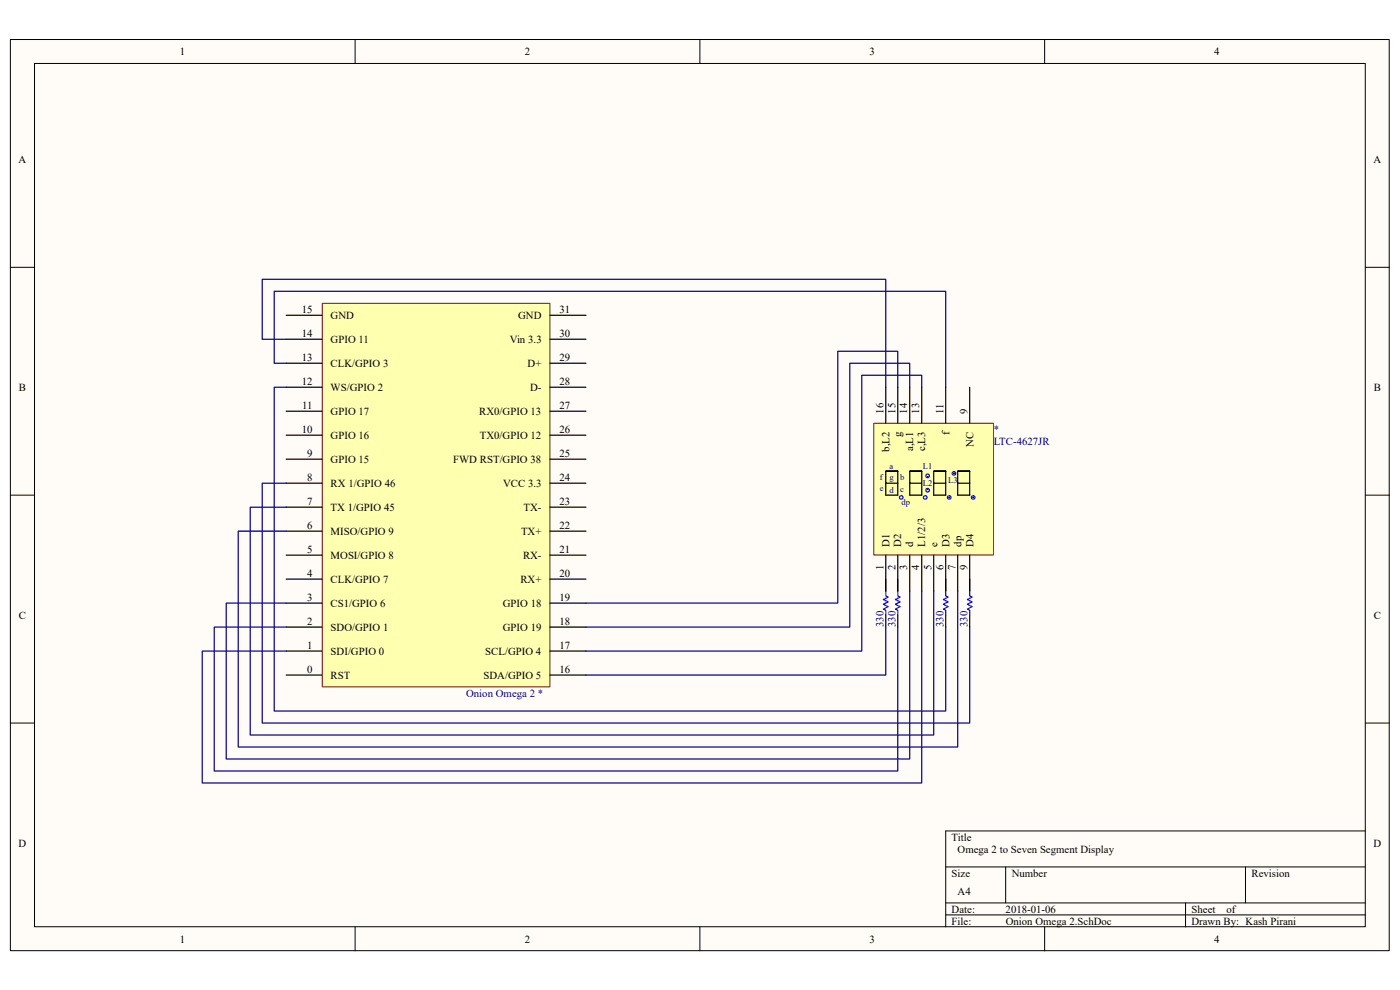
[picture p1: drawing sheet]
<svg xmlns="http://www.w3.org/2000/svg" width="297mm" height="210mm" viewBox="0 0 297 210" stroke-linecap="round" stroke-linejoin="round" font-family="sans-serif">
<path d="M2.2 8.4h292.5v193.3h-292.5z" fill="#fffcf8"/>
<path d="M2.2 8.4h292.5v193.3h-292.5z" fill="none" stroke="#000" stroke-width=".21"/>
<path d="M7.4 13.5h282.2v183.1h-282.2z" fill="#fffcf8"/>
<g fill="none" stroke="#000" stroke-width=".21">
<path d="M7.3 13.5h282.3v183.1h-282.3zM75.3 8.4v5.1M148.5 8.4v5.1M221.6 8.4v5.1M2.2 56.7h5.1M289.7 56.7h5.1M2.2 105h5.1M289.7 105h5.1M2.2 153.4h5.1M289.7 153.4h5.1M289.7 176.3h-89.1v20.3M75.3 196.6v5.1"/>
<path d="M148.5 196.6v5.1M200.6 183.9h89.1M200.6 191.5h89.1M200.6 194.1h89.1M213.4 183.9v7.6M221.6 196.6v5.1M251.5 191.5v5.1M264.2 183.9v7.6"/>
</g>
<path d="M68.4 64.4h48.3v81.3h-48.3z" fill="#ffffb0"/>
<path d="M68.4 64.3h48.3v81.4h-48.3z" fill="none" stroke="#800000" stroke-width=".21"/>
<g fill="none" stroke="#000" stroke-width=".25">
<path d="M60.7 66.9h7.6M60.7 72h7.6M60.7 77.1h7.6M116.7 66.9h7.6M116.7 72h7.6M116.7 77.1h7.6M60.7 82.1h7.6M60.7 87.2h7.6M60.7 92.3h7.6M60.7 97.4h7.6M116.7 82.1h7.6M116.7 87.2h7.6"/>
<path d="M116.7 92.3h7.6M116.7 97.4h7.6M60.7 102.5h7.6M60.7 107.6h7.6M60.7 112.7h7.6M60.7 117.8h7.6M116.7 102.5h7.6M116.7 107.6h7.6M116.7 112.7h7.6M116.7 117.8h7.6M60.7 122.9h7.6M60.7 127.9h7.6"/>
<path d="M60.7 133h7.6M60.7 138.1h7.6M116.7 122.9h7.6M116.7 127.9h7.6M116.7 133h7.6M116.7 138.1h7.6M187.9 122.9v2.5M187.9 130.5v2.5M190.5 122.9v2.5M190.5 130.5v2.5M200.6 122.9v2.5M200.6 130.5v2.5"/>
<path d="M205.7 122.9v2.5M205.7 130.5v2.5M60.7 143.2h7.6M116.7 143.2h7.6"/>
</g>
<g fill="none" stroke="#000080" stroke-width=".25">
<path d="M60.7 77.1h-2.5v-15.3h142.4v20.3M60.7 72h-5.1v-12.8h132.3v22.9M60.7 82.1h-2.5v68.7h142.4v-17.8M190.5 82.1v-7.6h-12.8v53.4h-53.4M193 82.1v-5h-12.7v55.9h-56M195.5 82.1v-2.5h-12.7v58.5h-58.5M60.7 102.5h-5.1v50.9h150.1v-20.4M60.7 107.6h-7.6v48.3h145v-30.5M60.7 112.7h-10.2v45.8h152.7v-33.1M60.7 133h-15.2v30.6h145v-30.6M187.9 133v10.2h-63.6M193 125.4v35.6h-145v-33.1h12.7"/>
<path d="M195.5 125.4v40.7h-152.6v-28h17.8"/>
</g>
<path d="M187.9 125.4v1l.5 .3-1 .5 1 .5-1 .5 1 .5-1 .5 .5 .3v1M190.5 125.4v1l.5 .3-1.1 .5 1.1 .5-1.1 .5 1.1 .5-1.1 .5 .6 .3v1M200.6 125.4v1l.5 .3-1 .5 1 .5-1 .5 1 .5-1 .5 .5 .3v1M205.7 125.4v1l.5 .3-1 .5 1 .5-1 .5 1 .5-1 .5 .5 .3v1" fill="none" stroke="#00f" stroke-width=".25"/>
<path d="M185.4 89.8h25.4v27.9h-25.4z" fill="#ffffb0"/>
<path d="M185.4 89.8h25.4v27.9h-25.4z" fill="none" stroke="#800000" stroke-width=".21"/>
<g fill="none" stroke="#000" stroke-width=".25">
<path d="M187.9 100h2.6h-2.6v2.5h2.6v-2.5M187.9 82.1v7.7M190.5 82.1v7.7M193 100h2.5h-2.5v2.5h2.5v-2.5M193 82.1v7.7M195.5 82.1v7.7M198.1 100h2.5h-2.5v2.5h2.5v-2.5M200.6 82.1v7.7M203.2 100h2.5h-2.5v2.5h2.5v-2.5M205.7 82.1v7.7M187.9 102.5v2.5h2.6v-2.5M187.9 117.8v7.6"/>
<path d="M190.5 117.8v7.6M193 102.5v2.5h2.5v-2.5M193 117.8v7.6M195.5 117.8v7.6M198.1 102.5v2.5h2.5v-2.5M198.1 117.8v7.6M200.6 117.8v7.6M203.2 102.5v2.5h2.5v-2.5M203.2 117.8v7.6M205.7 117.8v7.6"/>
<circle cx="196.8" cy="101.2" r=".08"/>
<circle cx="196.8" cy="103.7" r=".08"/>
<circle cx="201.4" cy="105.5" r=".08"/>
<circle cx="202.4" cy="100.4" r=".08"/>
<circle cx="206.5" cy="105.5" r=".08"/>
</g>
<g fill="none" stroke="#00f" stroke-width=".25">
<circle cx="191.2" cy="105.5" r=".38"/>
<circle cx="196.3" cy="105.5" r=".38"/>
<circle cx="196.8" cy="100.9" r=".38"/>
<circle cx="196.8" cy="104" r=".38"/>
<circle cx="201.4" cy="105.5" r=".38"/>
<circle cx="202.4" cy="100.4" r=".38"/>
<circle cx="206.5" cy="105.5" r=".38"/>
</g>
<g font-size="2.3">
<text x="38.2" y="11.7">1</text>
<text x="111.3" y="11.7">2</text>
<text x="184.5" y="11.7">3</text>
<text x="257.6" y="11.7">4</text>
<text x="3.9" y="34.6">A</text>
<text x="291.4" y="34.6">A</text>
<text x="64" y="66.4">15</text>
<text x="64" y="71.5">14</text>
<text x="70.1" y="67.6">GND</text>
<text x="109.9" y="67.6">GND</text>
<text x="118.7" y="66.4">31</text>
<text x="118.7" y="71.5">30</text>
<text x="64" y="76.6">13</text>
<text x="70.1" y="72.7">GPIO 11</text>
<text x="70.1" y="77.9">CLK/GPIO 3</text>
<text x="108.2" y="72.7">Vin 3.3</text>
<text x="111.9" y="77.9">D+</text>
<text x="118.7" y="76.6">29</text>
<text x="4" y="82.9">B</text>
<text x="64" y="81.7">12</text>
<text x="70.1" y="82.9">WS/GPIO 2</text>
<text x="112.5" y="82.9">D-</text>
<text x="118.7" y="81.7">28</text>
<text x="291.5" y="82.9">B</text>
<text x="64.1" y="86.7">11</text>
<text x="70.1" y="88">GPIO 17</text>
<text x="101.7" y="88">RX0/GPIO 13</text>
<text x="118.7" y="86.7">27</text>
<text x="187.4" y="87.8" transform="rotate(-90 187.4 87.8)">16</text>
<text x="189.9" y="87.8" transform="rotate(-90 189.9 87.8)">15</text>
<text x="192.5" y="87.8" transform="rotate(-90 192.5 87.8)">14</text>
<text x="195" y="87.8" transform="rotate(-90 195 87.8)">13</text>
<text x="200.2" y="87.8" transform="rotate(-90 200.2 87.8)">11</text>
<text x="205.2" y="87.8" transform="rotate(-90 205.2 87.8)">9</text>
<text x="64" y="91.8">10</text>
<text x="70.1" y="93.1">GPIO 16</text>
<text x="101.8" y="93.1">TX0/GPIO 12</text>
<text x="118.7" y="91.8">26</text>
<text x="188.7" y="95.8" transform="rotate(-90 188.7 95.8)">b,L2</text>
<text x="191.2" y="92.7" transform="rotate(-90 191.2 92.7)">g</text>
<text x="193.8" y="95.7" transform="rotate(-90 193.8 95.7)">a,L1</text>
<text x="196.3" y="95.7" transform="rotate(-90 196.3 95.7)">c,L3</text>
<text x="201.4" y="92.3" transform="rotate(-90 201.4 92.3)">f</text>
<text x="206.5" y="94.7" transform="rotate(-90 206.5 94.7)">NC</text>
<text x="65.2" y="96.9">9</text>
<text x="65.2" y="102">8</text>
<text x="70.1" y="98.2">GPIO 15</text>
<text x="96.1" y="98.2">FWD RST/GPIO 38</text>
<text x="118.7" y="96.9">25</text>
<text x="118.7" y="102">24</text>
<text x="65.2" y="107.1">7</text>
<text x="70.1" y="103.3">RX 1/GPIO 46</text>
<text x="106.7" y="103.3">VCC 3.3</text>
<text x="118.7" y="107.1">23</text>
<text x="65.2" y="112.2">6</text>
<text x="70.1" y="108.4">TX 1/GPIO 45</text>
<text x="70.1" y="113.5">MISO/GPIO 9</text>
<text x="110.5" y="113.5">TX+</text>
<text x="111.1" y="108.4">TX-</text>
<text x="118.7" y="112.2">22</text>
<text x="65.2" y="117.3">5</text>
<text x="70.1" y="118.5">MOSI/GPIO 8</text>
<text x="111" y="118.5">RX-</text>
<text x="118.7" y="117.3">21</text>
<text x="188.7" y="116" transform="rotate(-90 188.7 116)">D1</text>
<text x="191.2" y="116" transform="rotate(-90 191.2 116)">D2</text>
<text x="193.8" y="116" transform="rotate(-90 193.8 116)">d</text>
<text x="196.3" y="116" transform="rotate(-90 196.3 116)">L1/2/3</text>
<text x="198.9" y="116" transform="rotate(-90 198.9 116)">e</text>
<text x="201.4" y="116" transform="rotate(-90 201.4 116)">D3</text>
<text x="204" y="116" transform="rotate(-90 204 116)">dp</text>
<text x="206.5" y="116" transform="rotate(-90 206.5 116)">D4</text>
<text x="65.2" y="122.3">4</text>
<text x="70.1" y="123.6">CLK/GPIO 7</text>
<text x="110.4" y="123.6">RX+</text>
<text x="118.7" y="122.3">20</text>
<text x="187.4" y="120.9" transform="rotate(-90 187.4 120.9)">1</text>
<text x="189.9" y="120.9" transform="rotate(-90 189.9 120.9)">2</text>
<text x="192.5" y="120.9" transform="rotate(-90 192.5 120.9)">3</text>
<text x="195" y="120.9" transform="rotate(-90 195 120.9)">4</text>
<text x="197.6" y="120.9" transform="rotate(-90 197.6 120.9)">5</text>
<text x="200.2" y="120.9" transform="rotate(-90 200.2 120.9)">6</text>
<text x="202.7" y="120.9" transform="rotate(-90 202.7 120.9)">7</text>
<text x="205.2" y="120.9" transform="rotate(-90 205.2 120.9)">9</text>
<text x="4" y="131.3">C</text>
<text x="65.2" y="127.4">3</text>
<text x="70.1" y="128.7">CS1/GPIO 6</text>
<text x="106.7" y="128.7">GPIO 18</text>
<text x="118.7" y="127.4">19</text>
<text x="291.5" y="131.3">C</text>
<text x="65.2" y="132.5">2</text>
<text x="65.2" y="137.6">1</text>
<text x="70.1" y="133.8">SDO/GPIO 1</text>
<text x="106.7" y="133.8">GPIO 19</text>
<text x="118.7" y="132.5">18</text>
<text x="118.7" y="137.6">17</text>
<text x="65.2" y="142.7">0</text>
<text x="70.1" y="138.9">SDI/GPIO 0</text>
<text x="70.1" y="144">RST</text>
<text x="102.6" y="144">SDA/GPIO 5</text>
<text x="103" y="138.9">SCL/GPIO 4</text>
<text x="118.7" y="142.7">16</text>
<text x="3.9" y="179.6">D</text>
<text x="201.9" y="178.3">Title</text>
<text x="291.4" y="179.6">D</text>
<text x="201.9" y="186">Size</text>
<text x="203.2" y="180.8">Omega 2 to Seven Segment Display</text>
<text x="214.6" y="186">Number</text>
<text x="265.5" y="186">Revision</text>
<text x="203.2" y="189.8">A4</text>
<text x="201.9" y="193.6">Date:</text>
<text x="201.9" y="196.1">File:</text>
<text x="213.3" y="193.6">2018-01-06</text>
<text x="213.4" y="196.1">Onion Omega 2.SchDoc</text>
<text x="252.8" y="193.6">Sheet</text>
<text x="252.8" y="196.1">Drawn By: Kash Pirani</text>
<text x="260.2" y="193.6">of</text>
<text x="38.2" y="199.9">1</text>
<text x="111.3" y="199.9">2</text>
<text x="184.5" y="199.9">3</text>
<text x="257.6" y="199.9">4</text>
</g>
<g font-size="2.3" fill="#000080">
<text x="210.8" y="91.8">*</text>
<text x="210.8" y="94.4">LTC-4627JR</text>
<text x="187.4" y="133" transform="rotate(-90 187.4 133)">330</text>
<text x="189.9" y="133" transform="rotate(-90 189.9 133)">330</text>
<text x="200.2" y="133" transform="rotate(-90 200.2 133)">330</text>
<text x="205.2" y="133" transform="rotate(-90 205.2 133)">330</text>
<text x="98.9" y="147.8">Onion Omega 2 *</text>
</g>
<g font-size="1.8" fill="#000080">
<text x="186.6" y="101.9">f</text>
<text x="188.7" y="99.6">a</text>
<text x="188.7" y="101.9">g</text>
<text x="191" y="101.9">b</text>
<text x="195.8" y="99.6">L1</text>
<text x="186.6" y="104.1">e</text>
<text x="188.7" y="104.6">d</text>
<text x="191" y="104.4">c</text>
<text x="191.2" y="107.2">dp</text>
<text x="195.8" y="103.1">L2</text>
<text x="201.1" y="102.4">L3</text>
</g>
</svg>
